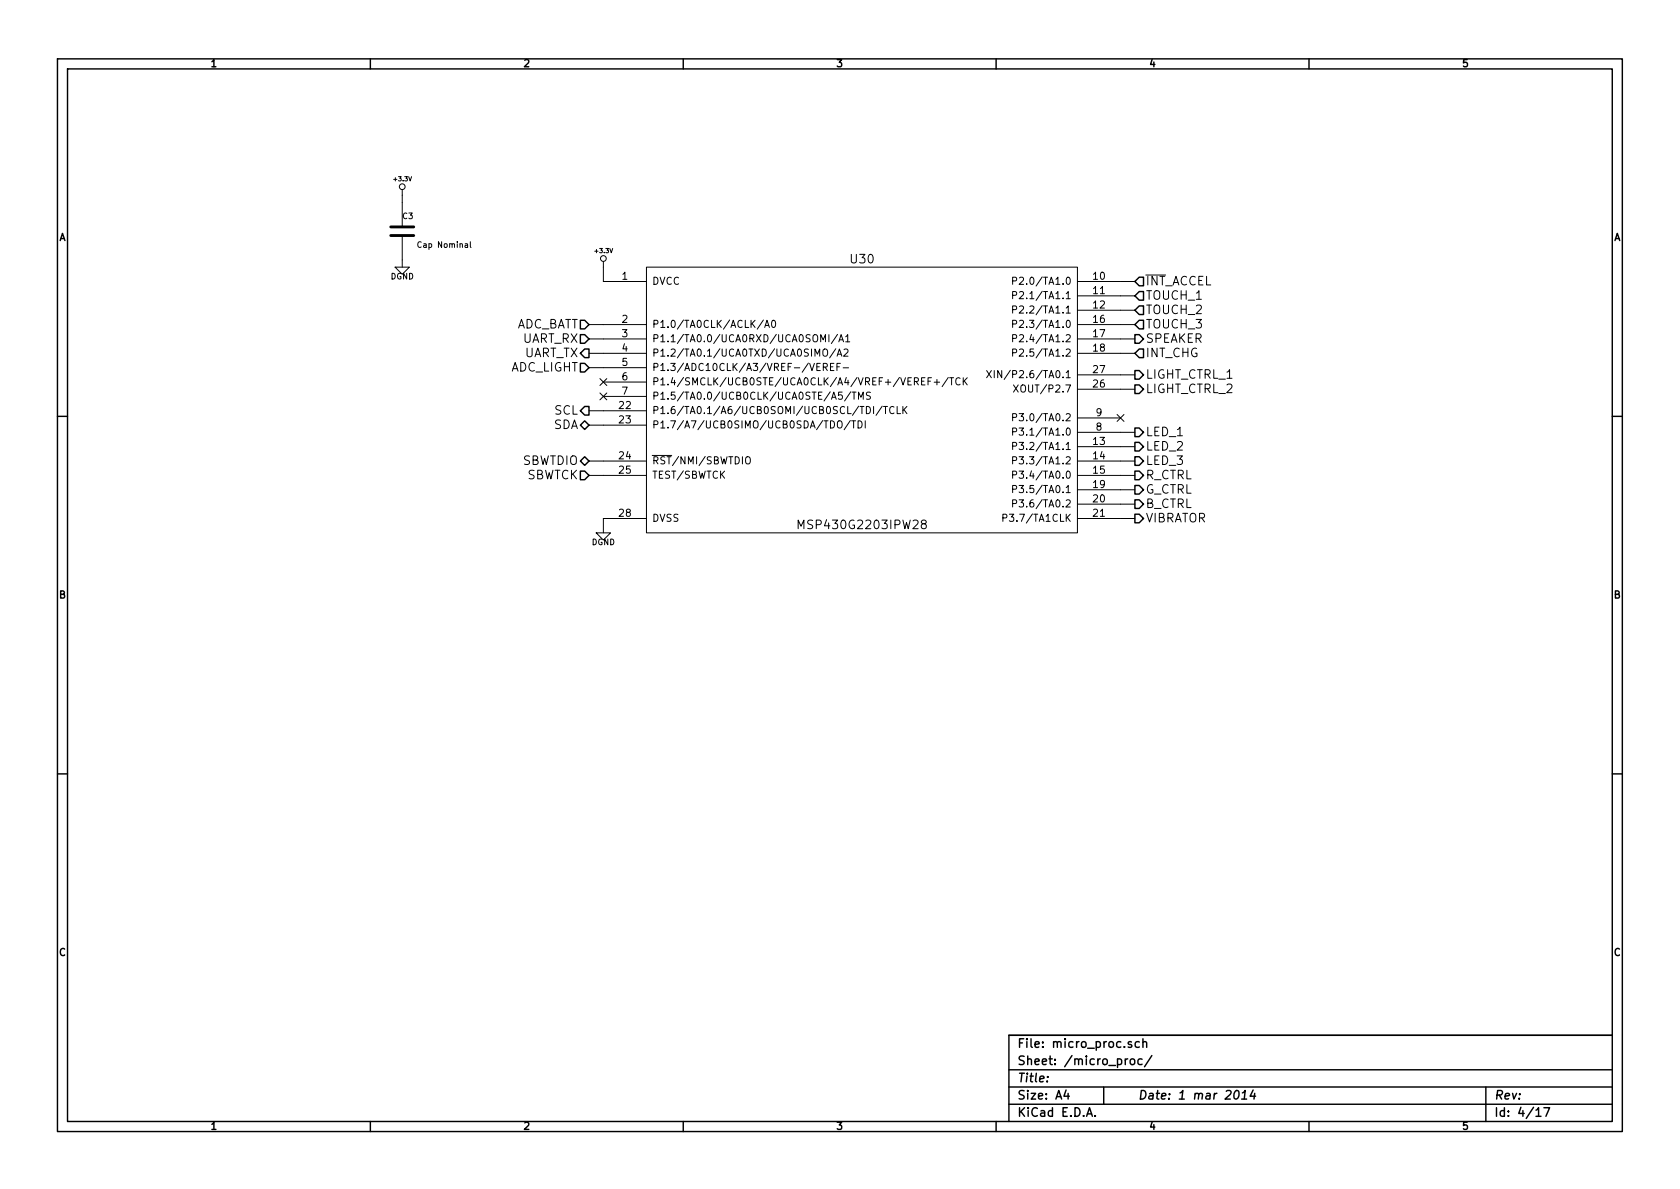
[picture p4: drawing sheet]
<svg xmlns="http://www.w3.org/2000/svg" width="297mm" height="210mm" viewBox="0 0 297 210" stroke-linecap="round" stroke-linejoin="round" font-family="sans-serif">
<g fill="none" stroke="#000" stroke-width=".25">
<path d="M10.2 10.4h276.6v189.7h-276.6zM11.9 12.2h273.2v186.1h-273.2zM65.5 10.4v1.8M120.8 10.4v1.8M176.1 10.4v1.8M231.4 10.4v1.8M102.6 56.6h.8l.7 .8-.7 .8h-.8zM102.6 59.2h.8l.7 .7-.7 .8h-.8zM200.7 57.4l.7-.8h.8v1.6h-.8zM200.7 59.2h.7l.8 .7-.8 .8h-.7zM201.4 49h.8v1.5h-.8l-.7-.7zM201.4 51.6h.8v1.5h-.8l-.7-.8z"/>
<path d="M201.4 54.1h.8v1.5h-.8l-.7-.7zM10.2 73.6h1.7M102.6 75.2l.8-.8 .7 .8-.7 .7zM102.6 64.3h.8l.7 .7-.7 .8h-.8zM103.4 71.9h.7v1.5h-.7l-.8-.8zM103.4 61.7h.7v1.5h-.7l-.8-.7zM200.7 75.7h.7l.8 .7-.8 .8h-.7zM200.7 78.2h.7l.8 .8-.8 .8h-.7zM200.7 65.5h.7l.8 .8-.8 .8h-.7zM200.7 68.1h.7l.8 .7-.8 .8h-.7zM201.4 61.7h.8v1.5h-.8l-.7-.7zM285.1 73.6h1.7"/>
<path d="M102.6 83.3h.8l.7 .8-.7 .7h-.8zM102.6 81.5l.8-.7 .7 .7-.7 .8zM200.7 80.8h.7l.8 .7-.8 .8h-.7zM200.7 83.3h.7l.8 .8-.8 .7h-.7zM200.7 88.4h.7l.8 .7-.8 .8h-.7zM200.7 85.8h.7l.8 .8-.8 .8h-.7zM200.7 90.9h.7l.8 .8-.8 .8h-.7zM10.2 136.8h1.7M285.1 136.8h1.7M65.5 198.3v1.8M120.8 198.3v1.8M176.1 198.3v1.8"/>
<path d="M178.4 189.2h106.7M178.4 195.3h106.7M178.4 192.2h106.7M185.2 190.4v.1M188.5 192.8l-.4 1h1M188.8 193.3v1.1M192.1 197.4l.5-1.5 .5 1.5M192.3 197h.7M193.6 197.3v.1M195.1 192.2v3.1M199.4 187.2l-.3 .1-.1 .2M199.9 187.4l.2-.2 .5 .2v.7l-.3 .2-.4-.2z"/>
<path d="M200.1 184.3l-.4-.1-.2 .2v.2l.6 .2v.3h-.6M201.4 184.3a.48 .48 0 0 0-.6 0v.8l.2 .1 .4-.1M201.9 187.3a.48 .48 0 0 0-.6 .1v.7l.2 .2 .4-.1M202.1 184.3h.1a.36 .36 0 0 1 .5 .1v.8M202.1 183.7v1.5M203.7 186.7l-1.3 1.9M218.4 193l.4-.2a.88 .88 0 0 1-.3 1.6l-.3-.3a1.19 1.19 0 0 1 .2-1.1zM219.5 194.4h.9M219.7 193.3l.5-.5-.2 1.6M221.6 192.8l-.6 1h1M221.8 193.3l-.1 1.1M231.4 198.3v1.8"/>
<path d="M262.7 192.2v6.1M271.6 196.3l.4-.4v1.5M271.6 197.4h.9M273 195.9h1l-.7 1.5M285.1 183.1h-106.7v15.2"/>
</g>
<g fill="none" stroke="#000" stroke-width=".18">
<path d="M71.1 33.5v6.6M69.8 47.2h2.6l-1.3 1.3zM71.1 41.7v5.5M83.2 42.7v.9l.1 .2M104.1 57.4h10.2M104.1 59.9h10.2M106.7 46.2v3.6h7.6M114.3 47.2h76.2v47h-76.2zM135 56.6l-1.1 1.6M135.2 57.9l.4-1.3 .4 1.3M135.3 57.6h.6M136.5 56.8l.2-.2a.67 .67 0 0 1 .5 .7 .67 .67 0 0 1-.5 .6l-.2-.1-.1-.4z"/>
<path d="M146.6 59.2v1.2M148.1 59.1l-1.1 1.7M149.5 59.6l.4-.4v1.2M179 49.7l.7-.1v-.5l-.2-.1h-.5v1.3M179 52.2h.7v-.5l-.2-.1h-.5v1.2M179 54.8l.7-.1v-.5l-.2-.1h-.5v1.3M179 57.3l.7-.1v-.4l-.2-.2h-.5v1.3M179 59.8h.7v-.5l-.2-.1h-.5v1.2M190.5 49.8h10.2M190.5 57.4h10.2M190.5 59.9h10.2M190.5 52.3h10.2"/>
<path d="M190.5 54.9h10.2M202.6 48.6h3.5M104.1 62.5h10.2M104.1 65h10.2M104.1 72.6h10.2M104.1 75.2h10.2M106.1 66.9l1.2 1.3M106.1 69.5l1.2 1.2M106.7 67.6h7.6M106.7 70.1h7.6M107.3 66.9l-1.2 1.3M107.3 69.5l-1.2 1.2"/>
<path d="M144.4 64.9h.5M145 64.3h-.6v1.2h.6M145.1 60.4v-1.2l.4 .9 .4-.9v1.2M145.5 61.9l.3-.2a.45 .45 0 0 1 .5 .4v.5l-.1 .3h-.5a1.02 1.02 0 0 1-.2-1zM145.6 64.9h.6v-.5l-.2-.1h-.4v1.2M145.9 64.9l.4 .6M146.8 64.9h.5M147.4 64.3h-.6v1.2h.6M147.8 61.7l-1.1 1.6M148 64.9h.4M148 63l.4-1.3 .4 1.3M148.1 74.6l.2-.2a.45 .45 0 0 1 .6 .4v.5l-.2 .3h-.5a1.02 1.02 0 0 1-.1-1z"/>
<path d="M148.1 62.6h.6M148.3 60.4l.4-1.2 .4 1.2M148.4 60.1h.6M148.6 64.3h-.6v1.2M148.9 69.3h-.6l-.1 .6 .2-.1 .5 .1v.6l-.2 .1-.5-.1M149.1 65h.9M149.2 61.8l.5-.1 .2 .4-.8 .9h.8M149.5 60.4h.7M150.3 74.4l-1 1.6M150.4 69.3l-1.1 1.6M150.6 74.4h.7M150.6 69.3h.8"/>
<path d="M150.9 74.4v1.3M151 69.3v1.3M151.7 74.4a.64 .64 0 0 1 .7 .7 .64 .64 0 0 1-.7 .6zM151.8 70.6v-1.3l.4 1 .4-1v1.3M153 74.4v1.3M153.9 69.4l-.5-.1-.2 .2 .1 .4 .5 .2 .1 .3-.2 .2h-.5M154.5 71.9v1.2M156 71.8l-1.1 1.7M156.2 71.9h.7M156.6 71.9v1.2M158.1 72a.5 .5 0 0 0-.7 0 .5 .5 0 0 0-.1 .6 .45 .45 0 0 0 .2 .5 .45 .45 0 0 0 .6-.1M158.6 71.9v1.2h.6"/>
<path d="M159.6 71.9v1.2M159.8 72.4l.6 .7M160.4 71.9l-.8 .7M164.1 67.4h.4M164.7 66.8h-.6v1.3M165.2 67.6h.9M165.7 67.1v1M167.7 66.7l-1.1 1.7M167.9 66.8h.7M168.2 66.8v1.3M169.7 66.9a.5 .5 0 0 0-.6 0 .5 .5 0 0 0-.1 .6 .45 .45 0 0 0 .2 .5 .45 .45 0 0 0 .5-.1M170.3 66.8v1.3"/>
<path d="M170.5 67.4l.5 .7M171 66.8l-.7 .7M174.4 65.5l.9 1.3M175.3 65.5l-.9 1.3M175.8 65.5v1.3M177.1 65.5v1.3l-.7-1.3v1.3M179 76.3h.7v-.5l-.2-.1h-.5v1.3M179 73.8h.7v-.5l-.2-.2h-.5v1.3M179 78.9l.7-.1v-.4l-.2-.2h-.5v1.3M179 62.4l.7-.1v-.5l-.2-.1h-.5v1.3M179.2 68.1l.8 1.2M180 68.1l-.8 1.2"/>
<path d="M190.5 62.5h10.2M190.5 76.4h10.2M190.5 73.9h7.6M190.5 79h10.2M190.5 68.8h10.2M190.5 66.3h10.2M197.5 73.3l1.2 1.2M198.7 73.3l-1.2 1.2M104.1 81.5h10.2M104.1 84.1h10.2M105.4 94.2h2.5l-1.2 1.3zM114.3 91.7h-7.6v2.5"/>
<path d="M115.3 80.5h3.5M131.9 80.9l.2-.1a.45 .45 0 0 1 .6 .4v.4l-.2 .4h-.5a1.02 1.02 0 0 1-.1-1.1zM141.1 93.5v-1.5l.5 1.1 .5-1.1v1.5M163.2 92.6l-.3-.3 .1-.2a.48 .48 0 0 1 .7 0l.1 .2-.2 .3h-.4l-.3 .3 .1 .5 .2 .1h.3l.3-.3v-.3l-.3-.3M177.3 91.6l.6-.1 .1-.4-.2-.2h-.5v1.3M179 89h.7v-.5l-.2-.1h-.5v1.3M179 81.4h.7v-.5l-.2-.1h-.5v1.2M179 84l.7-.1v-.5l-.2-.1h-.5v1.3M179 86.5h.7v-.5l-.2-.2h-.5v1.3M190.5 89.1h10.2M190.5 91.7h10.2M190.5 81.5h10.2"/>
<path d="M190.5 84.1h10.2M190.5 86.6h10.2"/>
<circle cx="71.1" cy="33" r=".51"/>
<circle cx="106.7" cy="45.7" r=".51"/>
</g>
<path d="M69.1 41.7h4.1M69.1 40.1h4.1" fill="none" stroke="#000" stroke-width=".51"/>
<g font-size="2.1">
<text x="150.5" y="46.7">U30</text>
<text x="202.6" y="50.5">INT_ACCEL</text>
<text x="202.6" y="53.1">TOUCH_1</text>
<text x="90.8" y="58.2">ADC_BATT</text>
<text x="202.6" y="55.6">TOUCH_2</text>
<text x="202.6" y="58.2">TOUCH_3</text>
<text x="90.1" y="65.8">ADC_LIGHT</text>
<text x="92.2" y="60.7">UART_RX</text>
<text x="92.4" y="63.2">UART_TX</text>
<text x="202.6" y="60.7">SPEAKER</text>
<text x="202.6" y="63.2">INT_CHG</text>
<text x="202.6" y="67.1">LIGHT_CTRL_1</text>
<text x="202.6" y="69.6">LIGHT_CTRL_2</text>
<text x="97.7" y="75.9">SDA</text>
<text x="98" y="73.4">SCL</text>
<text x="202.6" y="77.2">LED_1</text>
<text x="92.2" y="82.3">SBWTDIO</text>
<text x="202.6" y="79.8">LED_2</text>
<text x="202.6" y="82.3">LED_3</text>
<text x="92.9" y="84.8">SBWTCK</text>
<text x="202.6" y="84.8">R_CTRL</text>
<text x="202.6" y="89.9">B_CTRL</text>
<text x="202.6" y="87.4">G_CTRL</text>
<text x="142" y="93.6">MSP430G2203IPW28</text>
<text x="202.6" y="92.5">VIBRATOR</text>
<text x="179.9" y="185.4">File: micro_proc.sch</text>
<text x="179.9" y="191.5">Title:</text>
<text x="179.9" y="188.4">Sheet: /micro_proc/</text>
<text x="179.9" y="197.6">KiCad E.D.A.</text>
<text x="179.9" y="194.5">Size: A4</text>
<text x="201.2" y="194.5">Date: 1 mar 2014</text>
<text x="264.2" y="194.5">Rev:</text>
<text x="264.2" y="197.6">Id: 4/17</text>
</g>
<g font-size="1.8">
<text x="37.3" y="11.9">1</text>
<text x="92.7" y="11.9">2</text>
<text x="148" y="11.9">3</text>
<text x="203.3" y="11.9">4</text>
<text x="258.6" y="11.9">5</text>
<text x="10.4" y="42.7">A</text>
<text x="285.3" y="42.7">A</text>
<text x="110" y="49.5">1</text>
<text x="115.3" y="50.4">DVCC</text>
<text x="180.5" y="50.4">P2.0/TA1.0</text>
<text x="180.5" y="53">P2.1/TA1.1</text>
<text x="193.3" y="49.5">10</text>
<text x="193.3" y="52.1">11</text>
<text x="110" y="57.1">2</text>
<text x="110" y="59.7">3</text>
<text x="115.3" y="58">P1.0/TA0CLK/ACLK/A0</text>
<text x="180.5" y="55.5">P2.2/TA1.1</text>
<text x="180.5" y="58">P2.3/TA1.0</text>
<text x="193.3" y="54.6">12</text>
<text x="193.3" y="57.1">16</text>
<text x="193.3" y="59.7">17</text>
<text x="110" y="62.2">4</text>
<text x="110" y="64.8">5</text>
<text x="115.3" y="60.6">P1.1/TA0.0/UCA0RXD/UCA0SOMI/A1</text>
<text x="115.3" y="63.1">P1.2/TA0.1/UCA0TXD/UCA0SIMO/A2</text>
<text x="115.3" y="65.7">P1.3/ADC10CLK/A3/VREF-/VEREF-</text>
<text x="180.5" y="60.6">P2.4/TA1.2</text>
<text x="180.5" y="63.1">P2.5/TA1.2</text>
<text x="193.3" y="62.2">18</text>
<text x="110" y="67.3">6</text>
<text x="110" y="69.8">7</text>
<text x="115.3" y="68.2">P1.4/SMCLK/UCB0STE/UCA0CLK/A4/VREF+/VEREF+/TCK</text>
<text x="115.3" y="70.7">P1.5/TA0.0/UCB0CLK/UCA0STE/A5/TMS</text>
<text x="177.1" y="66.9">XIN/P2.6/TA0.1</text>
<text x="180.4" y="69.5">XOUT/P2.7</text>
<text x="193.3" y="68.6">26</text>
<text x="193.3" y="66">27</text>
<text x="109.5" y="72.4">22</text>
<text x="109.5" y="74.9">23</text>
<text x="115.3" y="73.3">P1.6/TA0.1/A6/UCB0SOMI/UCB0SCL/TDI/TCLK</text>
<text x="115.3" y="75.8">P1.7/A7/UCB0SIMO/UCB0SDA/TDO/TDI</text>
<text x="180.5" y="77.1">P3.1/TA1.0</text>
<text x="180.5" y="74.5">P3.0/TA0.2</text>
<text x="193.8" y="76.2">8</text>
<text x="193.8" y="73.7">9</text>
<text x="109.5" y="81.3">24</text>
<text x="109.5" y="83.8">25</text>
<text x="115.3" y="82.2">RST/NMI/SBWTDIO</text>
<text x="180.5" y="79.6">P3.2/TA1.1</text>
<text x="180.5" y="82.2">P3.3/TA1.2</text>
<text x="193.3" y="78.7">13</text>
<text x="193.3" y="81.3">14</text>
<text x="193.3" y="83.8">15</text>
<text x="115.3" y="84.7">TEST/SBWTCK</text>
<text x="180.5" y="89.8">P3.6/TA0.2</text>
<text x="180.5" y="84.7">P3.4/TA0.0</text>
<text x="180.5" y="87.2">P3.5/TA0.1</text>
<text x="193.3" y="88.9">20</text>
<text x="193.3" y="86.4">19</text>
<text x="109.5" y="91.4">28</text>
<text x="115.3" y="92.3">DVSS</text>
<text x="178.4" y="92.3">P3.7/TA1CLK</text>
<text x="193.3" y="91.4">21</text>
<text x="10.4" y="105.9">B</text>
<text x="285.3" y="105.9">B</text>
<text x="10.4" y="169.1">C</text>
<text x="285.3" y="169.1">C</text>
<text x="37.3" y="199.8">1</text>
<text x="92.7" y="199.8">2</text>
<text x="148" y="199.8">3</text>
<text x="203.3" y="199.8">4</text>
<text x="258.6" y="199.8">5</text>
</g>
<g font-size="1.4">
<text x="71.2" y="38.8">C3</text>
<text x="74.2" y="43.9">Cap Nominal</text>
<text x="69" y="49.4">DGND</text>
<text x="104.6" y="96.4">DGND</text>
</g>
<g font-size="1.1">
<text x="69.7" y="32.1">+3.3V</text>
<text x="105.3" y="44.8">+3.3V</text>
</g>
</svg>
